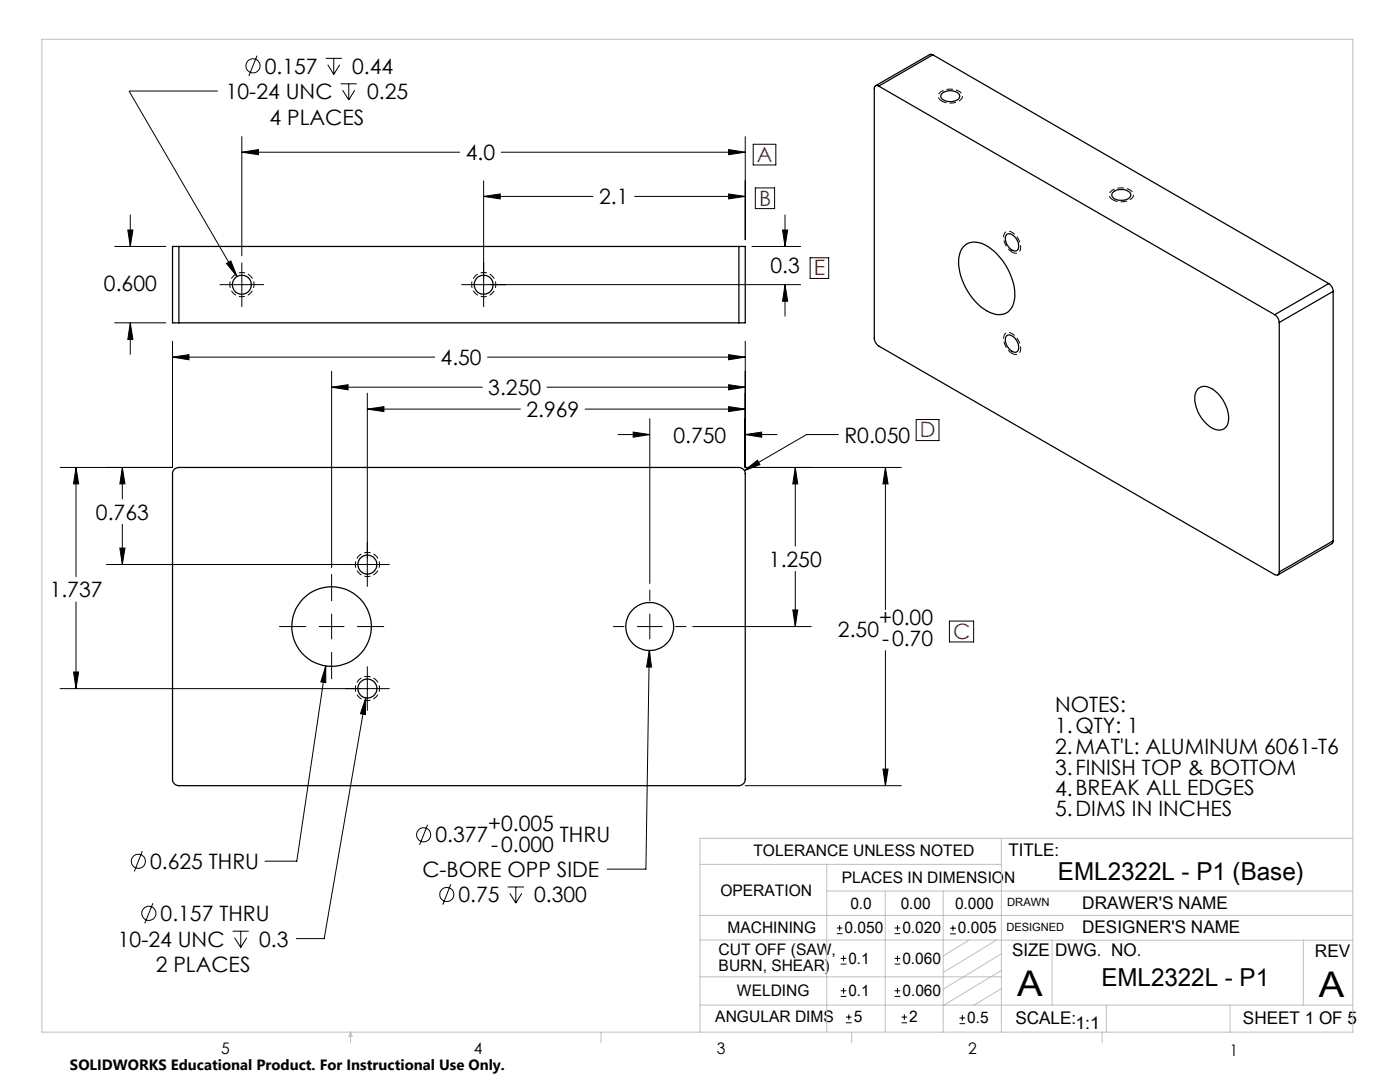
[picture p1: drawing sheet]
<svg xmlns="http://www.w3.org/2000/svg" width="279mm" height="216mm" viewBox="0 0 279 216" stroke-linecap="round" stroke-linejoin="round" font-family="sans-serif">
<g fill="none" stroke="#000" stroke-width=".25">
<path d="M175.4 17.2a.54 .54 0 0 0-.7-.1 .54 .54 0 0 0-.2 .6v49.8a1.91 1.91 0 0 0 .9 1.5l79 45.7a.56 .56 0 0 0 .6 0 .56 .56 0 0 0 .3-.6M175.4 17.2l79 45.6M186.2 10.9l-.6-.1-10.9 6.3M186.2 10.9l-10.8 6.3M186.2 10.9l79 45.7M188 18.6a2.61 2.61 0 0 1 3.5 .2 .92 .92 0 0 1-.9 1.3 2.56 2.56 0 0 1-2.7-.6 .67 .67 0 0 1 .1-.9zM222.2 38.3a2.68 2.68 0 0 1 3.4 .2 .94 .94 0 0 1-.8 1.3 2.32 2.32 0 0 1-2.9-.8l.1-.5zM35.7 49.2h-1.3v15.2h1.3M35.7 49.2v15.2M35.7 49.2h111.8M147.5 49.2h1.2v15.2h-1.2M147.5 49.2v15.2"/>
<path d="M192.5 49a3.7 3.7 0 0 1 4.7 .2 12.4 12.4 0 0 1 5.3 10.1 3.3 3.3 0 0 1-2.7 3.5 7.2 7.2 0 0 1-5.7-3.3 10.8 10.8 0 0 1-2.6-8.6 3.2 3.2 0 0 1 1-1.9zM200.9 46.8a1.7 1.7 0 0 1 2.1 1.2l.3 .8a.93 .93 0 0 1-.4 1.2 .93 .93 0 0 1-1.2-.3 2.41 2.41 0 0 1-.8-2.9zM265.2 56.6a1.91 1.91 0 0 1 .9 1.5M265.2 56.6l-10.8 6.2M266.1 58.1l-10.8 6.2M266.1 58.1v49.8M35.7 64.4h111.8M200.9 67a1.4 1.4 0 0 1 1.9 .8 1.7 1.7 0 0 1 0 2.5 2.46 2.46 0 0 1-2-3.1zM239 77.6a2.17 2.17 0 0 1 2.8-.1 7.2 7.2 0 0 1 3.3 6.8 1.93 1.93 0 0 1-3 1.2 7.3 7.3 0 0 1-3.6-6.7zM254.4 62.8a2.08 2.08 0 0 1 .9 1.5M255.3 64.3v49.8M34.8 93.6l.9-.3h111.8a1.26 1.26 0 0 1 1.2 1.2v61a1.33 1.33 0 0 1-1.2 1.3h-111.8a1.26 1.26 0 0 1-1.3-1.3v-61.2z"/>
<path d="M266.1 107.9l-.3 .6-10.8 6.2M266.1 107.9l-10.8 6.2"/>
<circle cx="48.3" cy="56.8" r="1.91"/>
<circle cx="96.5" cy="56.8" r="1.91"/>
<circle cx="73.3" cy="112.6" r="1.9"/>
<circle cx="66.2" cy="125" r="7.9"/>
<circle cx="73.3" cy="137.4" r="1.9"/>
<circle cx="129.7" cy="125" r="4.8"/>
</g>
<g fill="none" stroke="#000" stroke-width=".2">
<path d="M43.5 18.2h-17.7l21.5 37M51.3 11.1l-1.6 4.1M65 11.6h3.2M65.4 12.9l1.2 2M66.6 11.6v3.3M67.8 12.9l-1.2 2M68 16.7h3.2M68.4 18l1.2 1.9M69.6 16.7v3.2M70.8 18l-1.2 1.9M48.3 27.2v23.9M48.3 30.4h43.5"/>
<path d="M48.3 30.4l3.3-.6v1.1zM96.5 39.2l3.3-.5v1zM96.5 36v25.2M96.5 39.2h21.9M100 30.4h48.7M126.6 39.2h22.1M145.4 38.7l3.3 .5-3.3 .5zM145.4 29.8l3.3 .6-3.3 .5zM148.7 27.2v20.7M150.3 28.8h4.5v4.1h-4.5zM150.7 37.5h3.9v4.1h-3.9zM22.8 49.2h10.4"/>
<path d="M25.5 45.9h1l-.5 3.3zM26 42.8v6.4M43.8 56.8h8.9M45.2 52.6l.9-.5 1.2 3.1zM48.3 52.4v8.8M92.1 56.8h67.7M150 49.2h9.8M156.2 45.9h1l-.5 3.3zM156.7 56.8l.5 3.3h-1zM156.7 42.8v6.4M156.7 56.8v6.3M161.7 51.4h3.7v4.2h-3.7z"/>
<path d="M22.8 64.4h10.4M26 64.4v6.4M26 64.4l.5 3.3h-1zM34.4 71.3l3.3-.5v1zM34.4 68.1v25.2h-22.4M34.4 71.3h52.3M66.2 77.3l3.3-.5v1zM66.2 74.1v39.2M66.2 77.3h30.1M73.3 78.5v38.6M97.3 71.3h51.4M109.1 77.3h39.6"/>
<path d="M145.4 76.8l3.3 .5-3.3 .5zM145.4 70.8l3.3 .5-3.3 .5zM148.7 68.1v25.2h31.2M15.2 93.3l.5 3.3h-1zM15.2 93.3v21.8M24.4 93.3l.5 3.3h-1zM24.4 93.3v6.3M73.3 81.6l3.3-.5v1zM73.3 81.6h30.6M116.8 81.6h31.9M123.3 86.7h6.4M126.4 86.2l3.3 .5-3.3 .5z"/>
<path d="M129.7 83.5v32.9M145.4 81.1l3.3 .5-3.3 .5zM148.6 93.9l2.6-2.1 .5 .9zM148.7 86.7l3.3-.5v1zM148.7 86.7h6.4M158.7 93.3l.5 3.3h-1zM158.7 93.3v15.7M167.3 86.7h-6.3l-12.4 7.2M176.7 93.3l.5 3.3h-1zM176.7 93.3v28.3M182.8 83.7h4.6v4.2h-4.6zM21.2 112.6h56.6"/>
<path d="M23.9 109.4h1l-.5 3.2zM24.4 104.6v8M66.2 114.5v5.4M129.7 117.7v2.2M158.7 114v11M12 137.4h65.8M14.7 134.1h1l-.5 3.3zM15.2 120.1v17.3M55.7 125h5.4M63.6 125h5.1M65 132.9v3.3l-1-.1zM65 132.9l-5.8 38.9h-6.3"/>
<path d="M66.2 122.5v5.1M66.2 130.1v5.4M71.3 125h5.4M73 139.3l-.1 3.3-1-.2zM73 139.3l-8.3 48h-5.6M73.3 133v8.8M122.3 125h2.3M127.1 125h5.1M129.6 129.8l.4 3.3h-1zM129.6 129.8l-.7 43.6h-7.7M129.7 122.5v5.1M129.7 130.1v2.3"/>
<path d="M134.8 125h2.2M138.3 125h23.6M158.2 121.7h1l-.5 3.3zM176.7 129.8v27M189.5 123.9h4.8v4.2h-4.8zM148.7 156.8h31.2M176.2 153.5h1l-.5 3.3zM28.4 169.8l-1.6 4.1M85.3 164.6l-1.6 4M90 176.5l-1.6 4M101.3 177h3.3M101.7 178.3l1.2 1.9"/>
<path d="M102.9 177v3.2M104.1 178.3l-1.2 1.9M30.5 180.2l-1.6 4.1M46.4 185.8h3.2M46.8 187.1l1.2 2M48 185.8v3.3M49.2 187.1l-1.2 2M167 186.3h1.1M167 185.2h1.1M167.6 184.6v1.1M167.8 198.8h1.1M167.8 197.7h1.1"/>
<path d="M167.8 192.4h1.1M167.8 191.2h1.1M168.3 190.7v1.1M168.3 197.1v1.2M178.5 198.8h1.2M178.5 197.7h1.2M178.5 192.4h1.2M178.5 191.2h1.2M178.5 186.3h1.2M178.5 185.2h1.2M179.1 184.6v1.1M179.1 190.7v1.1"/>
<path d="M179.1 197.1v1.2M189.6 186.3h1.2M189.6 185.2h1.2M190.2 184.6v1.2M168.8 204.1h1.2M168.8 203h1.2M169.4 202.4v1.1M179.9 204.1h1.1M179.9 203h1.1M180.5 202.4v1.1M191.5 204.3h1.1M191.5 203.1h1.1"/>
<path d="M192.1 202.5v1.2"/>
<circle cx="50.5" cy="13.1" r="1.4"/>
<circle cx="27.6" cy="171.9" r="1.42"/>
<circle cx="84.6" cy="166.6" r="1.42"/>
<circle cx="89.2" cy="178.5" r="1.41"/>
<circle cx="29.7" cy="182.3" r="1.41"/>
</g>
<path d="M48.3 59.2a2.41 2.41 0 0 1-2.1-3.5 2.41 2.41 0 0 1 4.1-.2 2.41 2.41 0 0 1-1.8 3.7h-.2M96.5 59.2a2.41 2.41 0 0 1-2.1-3.5 2.41 2.41 0 0 1 4.2-.2 2.41 2.41 0 0 1-1.8 3.7h-.3M73.3 115a2.41 2.41 0 0 1-2.1-3.5 2.41 2.41 0 0 1 4.1-.2 2.41 2.41 0 0 1-1.7 3.7h-.3M73.3 139.8a2.41 2.41 0 0 1-2.1-3.6 2.41 2.41 0 0 1 4.1-.2 2.41 2.41 0 0 1-1.7 3.8h-.3" fill="none" stroke="#000" stroke-width=".2" stroke-dasharray="1.3 .6" stroke-dashoffset=".7" stroke-linecap="butt"/>
<path d="M188 20.2a1.11 1.11 0 0 1-.7-1.2 1.11 1.11 0 0 1 1-1 3.2 3.2 0 0 1 3.7 .9 1.47 1.47 0 0 1-1.6 1.6h-1.3l-1.1-.3M222.1 39.9a1.11 1.11 0 0 1-.7-1.2 1.11 1.11 0 0 1 1-1 3.2 3.2 0 0 1 3.7 .9 1.47 1.47 0 0 1-1.5 1.6h-1.4l-1.1-.3M202 50.3a3.2 3.2 0 0 1-1.5-3.8 1.47 1.47 0 0 1 2.3 .5 2.58 2.58 0 0 1 .5 3.4 1.15 1.15 0 0 1-1.3-.1M202 70.5a3.2 3.2 0 0 1-1.5-3.8 1.47 1.47 0 0 1 2.3 .5 2.58 2.58 0 0 1 .5 3.4 1.15 1.15 0 0 1-1.3-.1" fill="none" stroke="#000" stroke-width=".2" stroke-dasharray="1.3 .6" stroke-dashoffset=".3" stroke-linecap="butt"/>
<g fill="none" stroke="#c0c0c0" stroke-width=".2">
<path d="M8.4 7.8h261.6v198.2h-261.6zM139.7 172.5h60.1M165 177.8h105M165 172.5v33.3M176.7 177.8v28M188.2 177.8v28.2M199.8 167.3v38.7M270 167.3h-130.3v38.7M139.7 182.7h130.3M139.7 187.6h60.2M139.7 194.9h60.1M193.4 187.6l-5.2 3.1"/>
<path d="M198.9 187.6l-10.7 6.5M199.8 187.6h70.2M199.8 197.3l-5.4 3.3M199.8 193.6l-11.6 7.1M199.8 190.3l-11.6 7.1M210 187.6v13M260.1 187.6v13M70 206v2.1M70 206l.3 .8h-.7zM119.9 206v2.1M139.7 200.6h130.3M170 206v2.1"/>
<path d="M220 206v2.1M220.8 200.6v5.4M245.5 200.6v5.4"/>
</g>
<g fill="#000">
<path d="M145.4 38.7l3.3 .5-3.3 .5zM96.5 39.2l3.3-.5v1zM145.4 29.8l3.3 .6-3.3 .5zM48.3 30.4l3.3-.6v1.1zM25.5 45.9h1l-.5 3.3zM26 64.4l.5 3.3h-1zM45.2 52.6l2.1 2.6-1.2-3.1zM156.2 45.9h1l-.5 3.3zM156.7 56.8l.5 3.3h-1z"/>
<path d="M158.7 93.3l.5 3.3h-1zM158.2 121.7h1l-.5 3.3zM176.7 93.3l.5 3.3h-1zM176.2 153.5h1l-.5 3.3zM148.7 86.7l3.3-.5v1zM126.4 86.2l3.3 .5-3.3 .5zM145.4 81.1l3.3 .5-3.3 .5zM73.3 81.6l3.3-.5v1zM145.4 76.8l3.3 .5-3.3 .5zM66.2 77.3l3.3-.5v1zM145.4 70.8l3.3 .5-3.3 .5zM34.4 71.3l3.3-.5v1zM148.6 93.9l3.1-1.2-.5-.9zM24.4 93.3l.5 3.3h-1zM23.9 109.4h1l-.5 3.2zM15.2 93.3l.5 3.3h-1zM14.7 134.1h1l-.5 3.3zM65 132.9l-1 3.2 1 .1zM129.6 129.8l-.6 3.3h1zM73 139.3l-1.1 3.1 1 .2z"/>
</g>
<g font-size="7.1">
<text x="203" y="198.7">A</text>
<text x="263.2" y="198.9">A</text>
</g>
<g font-size="4.9">
<text x="211.1" y="175.7">EML2322L - P1 (Base)</text>
<text x="219.8" y="196.7">EML2322L - P1</text>
</g>
<g font-size="4.2">
<text x="52.8" y="14.7">0.157</text>
<text x="70.3" y="14.7">0.44</text>
<text x="45.1" y="19.8">10-24 UNC</text>
<text x="73.3" y="19.8">0.25</text>
<text x="53.8" y="24.8">4 PLACES</text>
<text x="93" y="31.9">4.0</text>
<text x="119.6" y="40.8">2.1</text>
<text x="20.7" y="58.1">0.600</text>
<text x="153.8" y="54.4">0.3</text>
<text x="87.9" y="72.9">4.50</text>
<text x="97.4" y="78.9">3.250</text>
<text x="105.1" y="83.2">2.969</text>
<text x="134.4" y="88.3">0.750</text>
<text x="168.5" y="88.3">R0.050</text>
<text x="19.2" y="103.7">0.763</text>
<text x="153.5" y="113.1">1.250</text>
<text x="9.9" y="119.2">1.737</text>
<text x="175.5" y="124.8">+0.00</text>
<text x="167.2" y="127.1">2.50</text>
<text x="176" y="128.9">-0.70</text>
<text x="210.6" y="142">NOTES:</text>
<text x="210.6" y="146.2">1.QTY: 1</text>
<text x="210.6" y="150.4">2.MAT'L: ALUMINUM 6061-T6</text>
<text x="210.6" y="154.6">3.FINISH TOP &amp; BOTTOM</text>
<text x="210.6" y="158.7">4.BREAK ALL EDGES</text>
<text x="97.5" y="165.8">+0.005</text>
<text x="210.6" y="162.9">5.DIMS IN INCHES</text>
<text x="30" y="173.4">0.625 THRU</text>
<text x="86.9" y="168.1">0.377</text>
<text x="98" y="169.9">-0.000</text>
<text x="111.7" y="168.1">THRU</text>
<text x="84.3" y="175">C-BORE OPP SIDE</text>
<text x="32.1" y="183.8">0.157 THRU</text>
<text x="91.5" y="180">0.75</text>
<text x="106.6" y="180">0.300</text>
<text x="23.5" y="188.9">10-24 UNC</text>
<text x="51.7" y="188.9">0.3</text>
<text x="31.1" y="194">2 PLACES</text>
</g>
<g font-size="4.2" fill="#f00">
<text x="151.1" y="32.3">A</text>
<text x="151.5" y="41">B</text>
<text x="162.4" y="55">E</text>
<text x="183.6" y="87.3">D</text>
<text x="190.2" y="127.5">C</text>
</g>
<g font-size="3.5">
<text x="201.2" y="170.7">TITLE:</text>
<text x="216" y="181.4">DRAWER'S NAME</text>
<text x="202" y="190.8">SIZE</text>
<text x="210.6" y="190.8">DWG. NO.</text>
<text x="216" y="186.2">DESIGNER'S NAME</text>
<text x="262.4" y="190.9">REV</text>
<text x="202.7" y="204.4">SCALE:</text>
<text x="214.6" y="205.4">1:1</text>
<text x="248.1" y="204.4">SHEET 1 OF 5</text>
</g>
<g font-size="3.2">
<text x="150.4" y="170.8">TOLERANCE UNLESS NOTED</text>
<text x="143.8" y="178.9">OPERATION</text>
<text x="168" y="176.2">PLACES IN DIMENSION</text>
<text x="169.7" y="181.4">0.0</text>
<text x="179.8" y="181.4">0.00</text>
<text x="190.6" y="181.4">0.000</text>
<text x="143.4" y="190.5">CUT OFF (SAW,</text>
<text x="145.2" y="186.2">MACHINING</text>
<text x="168.6" y="186.2">0.050</text>
<text x="180.1" y="186.2">0.020</text>
<text x="191.2" y="186.2">0.005</text>
<text x="143.4" y="193.7">BURN, SHEAR)</text>
<text x="169.3" y="192.3">0.1</text>
<text x="180.1" y="192.3">0.060</text>
<text x="147.1" y="198.7">WELDING</text>
<text x="169.3" y="198.7">0.1</text>
<text x="180.1" y="198.7">0.060</text>
<text x="142.8" y="204">ANGULAR DIMS</text>
<text x="170.4" y="204">5</text>
<text x="181.5" y="204">2</text>
<text x="193" y="204.2">0.5</text>
<text x="44.2" y="210.4">5</text>
<text x="94.6" y="210.3">4</text>
<text x="143.1" y="210.4">3</text>
<text x="193.2" y="210.3">2</text>
<text x="245.4" y="210.6">1</text>
</g>
<text font-size="3" x="14" y="213.5">SOLIDWORKS Educational Product. For Instructional Use Only.</text>
<g font-size="2.3">
<text x="200.8" y="185.7">DESIGNED</text>
<text x="201" y="180.9">DRAWN</text>
</g>
</svg>
